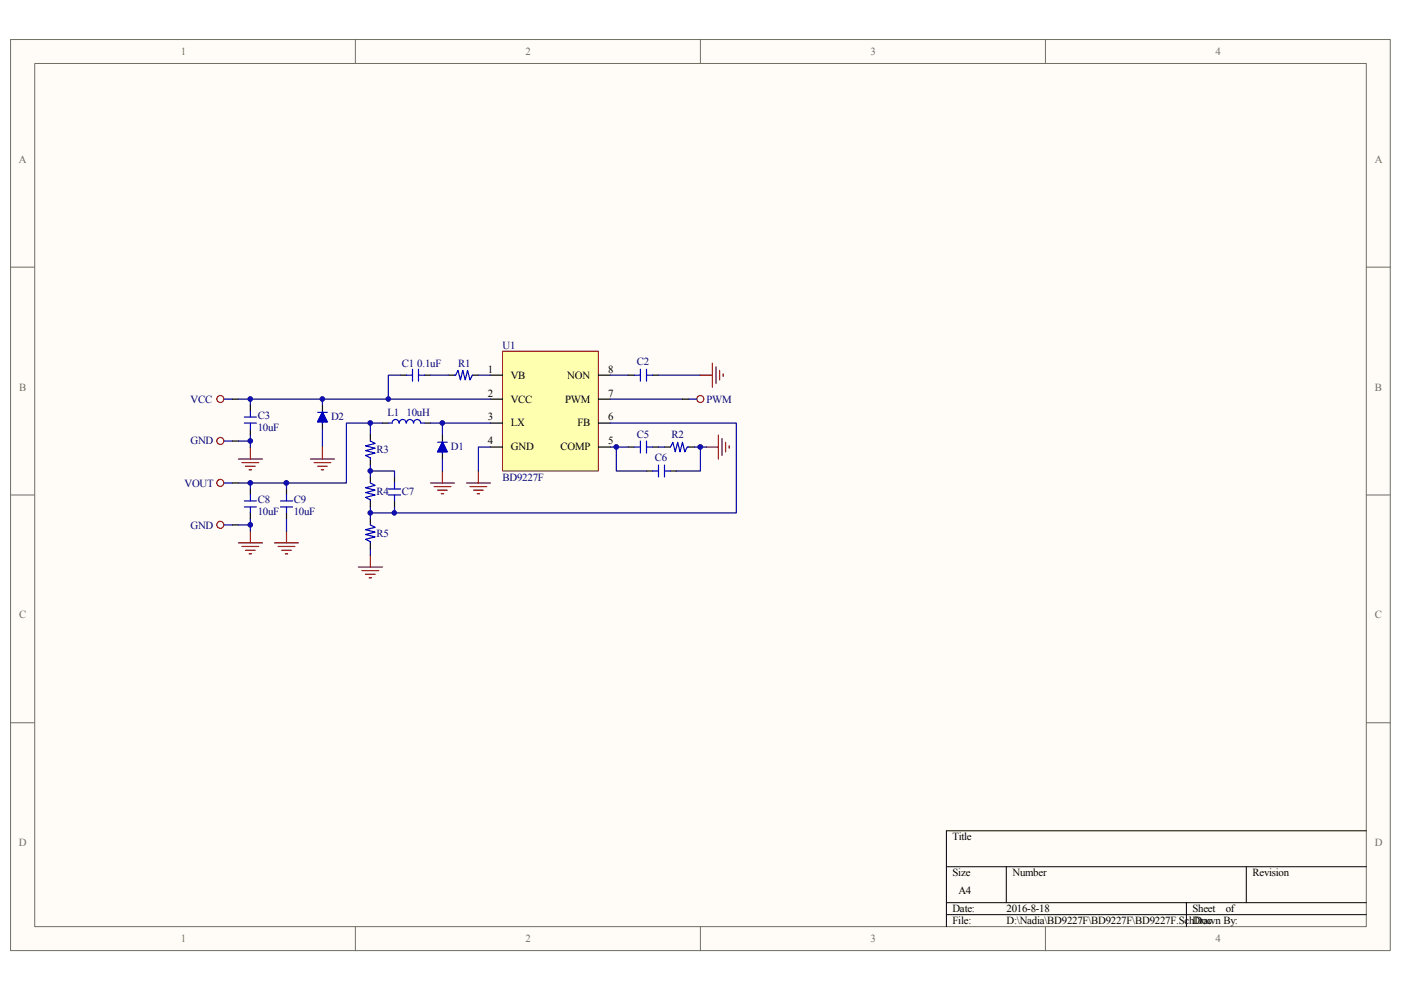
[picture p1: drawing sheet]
<svg xmlns="http://www.w3.org/2000/svg" width="297mm" height="210mm" viewBox="0 0 297 210" stroke-linecap="round" stroke-linejoin="round" font-family="sans-serif">
<path d="M2.3 8.4h292.5v193.1h-292.5z" fill="#fffcf8"/>
<path d="M2.2 8.4h292.6v193.1h-292.6z" fill="none" stroke="#706f64" stroke-width=".21"/>
<path d="M7.4 13.5h282.3v183h-282.3z" fill="#fffcf8"/>
<g fill="none" stroke="#706f64" stroke-width=".21">
<path d="M7.4 13.5h282.3v183h-282.3zM75.3 8.3v5.1M148.5 8.3v5.1M221.7 8.3v5.1M2.2 56.6h5.1M289.7 56.6h5.1M2.2 104.9h5.1M289.7 104.9h5.1M2.2 153.2h5.1M289.7 153.2h5.1M75.3 196.5v5.1M148.5 196.5v5.1"/>
<path d="M221.7 196.5v5.1"/>
</g>
<path d="M289.7 176.1h-89v20.4M200.7 183.8h89M200.7 191.4h89M200.7 193.9h89M213.4 183.8v7.6M251.5 191.4v5.1M264.2 183.8v7.6" fill="none" stroke="#000" stroke-width=".21"/>
<path d="M81.1 89.7h1.2M90 89.7h1.3M93.8 92.2v1.3M93.8 96.1v1.2" fill="none" stroke="#000" stroke-width=".25"/>
<g fill="none" stroke="#00f" stroke-width=".25">
<path d="M82.3 89.7h.8a.72 .72 0 0 1 .8-.8 .72 .72 0 0 1 .7 .8M84.7 89.7a.72 .72 0 0 1 .7-.8 .72 .72 0 0 1 .7 .8M86.2 89.7a.74 .74 0 0 1 .7-.8 .74 .74 0 0 1 .8 .8M87.7 89.7a.74 .74 0 0 1 .8-.8 .74 .74 0 0 1 .7 .8M89.2 89.7h.8M92.8 93.8h2M93 95.5h1.6M93 95.3h1.6M93.3 95h1M93.3 94.8h1M93.6 94.5h.5M93.6 94.3h.5"/>
<path d="M93.8 93.5v2.6v-.6M93.8 93.8l1 2h-2zM93.8 94l-.8 1.5h1.6l-.8-1.2M93.8 94.3l-1 1.5M93.8 94.3l.8 1.5"/>
</g>
<path d="M106.6 74.5h20.3v25.4h-20.3z" fill="#ffffb0"/>
<path d="M106.5 74.5h20.4v25.4h-20.4z" fill="none" stroke="#800000" stroke-width=".21"/>
<g fill="none" stroke="#000" stroke-width=".25">
<path d="M84.9 79.5h1.3M90 79.5h1.3M95.1 79.5h1.2M100.2 79.5h1.2M104 79.5h2.5M126.9 79.5h2.5M49.3 84.6h1.2M53.1 85.9v1.3M53.1 91v1.2M78.5 92.2v1.3M78.5 97.3v1.3M104 84.6h2.5"/>
<path d="M104 89.7h2.5M104 94.8h2.5M126.9 84.6h2.5M126.9 89.7h2.5M126.9 94.8h2.5M133.2 94.8h1.3M137.1 99.9h1.2M138.3 94.8h1.3M140.9 94.8h1.3M142.2 99.9h1.2M146 94.8h1.2M49.3 102.4h1.2"/>
<path d="M53.1 103.7v1.2M53.1 108.8v1.2M60.7 103.7v1.2M60.7 108.8v1.2M78.5 101.1v1.3M78.5 106.2v1.3M78.5 110v1.3M78.5 115.1v1.3M83.6 101.1v1.3M83.6 106.2v1.3"/>
</g>
<g fill="none" stroke="#00f" stroke-width=".25">
<path d="M86.2 79.5h1.3M87.5 78.3v2.5M88.7 78.3v2.5M88.7 79.5h1.3M96.3 79.5h.3l.5-1 .5 2.1 .5-2.1 .5 2.1 .5-2.1 .5 2.1 .6-1.1M51.8 89.7h2.6M51.8 88.4h2.6M53.1 87.2v1.2M53.1 89.7v1.3M78.5 93.5l1 .5-2 .5 2 .5-2 .5 2 .6-2 .5 1 .5v.2M134.5 94.8h1.3M135.8 93.5v2.6"/>
<path d="M137.1 94.8h1.2M137.1 93.5v2.6M138.3 99.9h1.3M139.6 98.6v2.5M140.9 98.6v2.5M140.9 99.9h1.3M142.2 94.8l.5-1 .5 2 .5-2 .5 2 .5-2 .5 2 .5-1h.3M51.8 107.5h2.6M51.8 106.2h2.6M53.1 104.9v1.3M53.1 107.5v1.3M59.5 107.5h2.5"/>
<path d="M59.5 106.2h2.5M60.7 104.9v1.3M60.7 107.5v1.3M78.5 102.4l1 .5-2 .5 2 .5-2 .5 2 .5-2 .6 1 .5v.2M78.5 111.3l1 .5-2 .5 2 .5-2 .5 2 .5-2 .5 1 .5v.3M82.3 104.9h2.6M82.3 103.7h2.6M83.6 102.4v1.3M83.6 104.9v1.3"/>
</g>
<g fill="none" stroke="#f00" stroke-width=".25">
<circle cx="46.7" cy="84.6" r=".74"/>
<circle cx="46.7" cy="102.4" r=".74"/>
</g>
<path d="M47.5 84.6h1.8M47.5 102.4h1.8" fill="none" stroke="#0000bf" stroke-width=".25"/>
<g fill="none" stroke="#000080" stroke-width=".25">
<path d="M84.9 79.5h-2.6v5.1h21.7M91.3 79.5h3.8M101.4 79.5h2.6M50.5 84.6h31.8M53.1 84.6v1.3M53.1 92.2v2.6M78.5 99.9h5.1v1.2M78.5 89.7v2.5M78.5 98.6v2.5M81.1 89.7h-7.7v12.7h-22.9M91.3 89.7h12.7M93.8 89.7v2.5"/>
<path d="M93.8 97.3v2.6M104 94.8h-2.6v5.1M129.4 89.7h26.7v19.1h-72.5M129.4 84.6h15.3M129.4 94.8h3.8M130.7 94.8v5.1h6.4M139.6 94.8h1.3M147.2 94.8h1.3v5.1h-5.1M148.5 94.8h1.3M53.1 102.4v1.3M53.1 110v2.6M60.7 102.4v1.3"/>
<path d="M60.7 110v2.6M78.5 107.5v2.5M78.5 116.4v1.3M83.6 107.5v1.3h-5.1"/>
</g>
<g fill="none" stroke="#800000" stroke-width=".25">
<path d="M50.5 97.3h5.2M51.3 98.1h3.6M52.1 98.8h2M52.8 99.6h.5M53.1 94.8v2.5M93.8 99.9v2.5M101.4 99.9v2.5M149.8 94.8h2.5M152.3 92.2v5.1M153.1 93v3.6M153.8 93.8v2M154.6 94.5v.5"/>
<path d="M50.5 115.1h5.2M51.3 115.9h3.6M52.1 116.7h2M52.8 117.4h.5M53.1 112.6v2.5M58.2 115.1h5.1M59 115.9h3.5M59.7 116.7h2.1M60.5 117.4h.5M60.7 112.6v2.5M78.5 117.7v2.5M91.3 102.4h5"/>
<path d="M92 103.2h3.6M92.8 103.9h2M93.6 104.7h.5M98.9 102.4h5.1M99.6 103.2h3.6M100.4 103.9h2M101.2 104.7h.5M76 120.2h5.1M76.7 121h3.6M77.5 121.7h2M78.3 122.5h.5"/>
</g>
<circle cx="148.5" cy="84.6" r=".74" fill="#fffcf8"/>
<g fill="none" stroke="#f00" stroke-width=".25">
<circle cx="46.7" cy="93.5" r=".74"/>
<circle cx="148.5" cy="84.6" r=".74"/>
<circle cx="46.7" cy="111.3" r=".74"/>
</g>
<path d="M47.5 93.5h1.8M146 84.6h1.7M47.5 111.3h1.8" fill="none" stroke="#0000bf" stroke-width=".25"/>
<path d="M133.2 79.5h1.3M138.3 79.5h1.3M49.3 93.5h1.2M68.4 85.9v1.3M68.4 89.7v1.3M144.7 84.6h1.3M49.3 111.3h1.2" fill="none" stroke="#000" stroke-width=".25"/>
<path d="M129.4 79.5h3.8M139.6 79.5h8.9M50.5 93.5h2.6M68.4 84.6v1.3M68.4 91v3.8M50.5 111.3h2.6" fill="none" stroke="#000080" stroke-width=".25"/>
<g fill="none" stroke="#00f" stroke-width=".25">
<path d="M134.5 79.5h1.3M135.8 78.3v2.5M137.1 78.3v2.5M137.1 79.5h1.2M67.3 87.4h2.1M67.6 89.2h1.5M67.6 88.9h1.5M67.9 88.7h1M67.9 88.4h1M68.1 88.2h.5M68.1 87.9h.5M68.4 87.2v2.5v-.5"/>
<path d="M68.4 87.4l1 2h-2.1zM68.4 87.7l-.8 1.5h1.5l-.7-1.3M68.4 87.9l-1.1 1.5M68.4 87.9l.7 1.5"/>
</g>
<path d="M148.5 79.5h2.5M151 77v5.1M151.8 77.8v3.5M152.6 78.5v2.1M153.3 79.3v.5M65.8 97.3h5.1M66.6 98.1h3.5M67.3 98.8h2.1M68.1 99.6h.5M68.4 94.8v2.5" fill="none" stroke="#800000" stroke-width=".25"/>
<circle cx="53.1" cy="111.3" r=".49" fill="#000080"/>
<circle cx="53.1" cy="111.3" r=".49" fill="none" stroke="#000080" stroke-width=".21"/>
<circle cx="53.1" cy="102.4" r=".49" fill="#000080"/>
<circle cx="53.1" cy="102.4" r=".49" fill="none" stroke="#000080" stroke-width=".21"/>
<circle cx="53.1" cy="93.5" r=".49" fill="#000080"/>
<circle cx="53.1" cy="93.5" r=".49" fill="none" stroke="#000080" stroke-width=".21"/>
<circle cx="53.1" cy="84.6" r=".48" fill="#000080"/>
<circle cx="53.1" cy="84.6" r=".48" fill="none" stroke="#000080" stroke-width=".21"/>
<circle cx="60.7" cy="102.4" r=".5" fill="#000080"/>
<circle cx="60.7" cy="102.4" r=".5" fill="none" stroke="#000080" stroke-width=".21"/>
<circle cx="68.3" cy="84.6" r=".49" fill="#000080"/>
<circle cx="68.3" cy="84.6" r=".49" fill="none" stroke="#000080" stroke-width=".21"/>
<circle cx="78.5" cy="108.7" r=".49" fill="#000080"/>
<circle cx="78.5" cy="108.7" r=".49" fill="none" stroke="#000080" stroke-width=".21"/>
<circle cx="78.5" cy="99.8" r=".49" fill="#000080"/>
<circle cx="78.5" cy="99.8" r=".49" fill="none" stroke="#000080" stroke-width=".21"/>
<circle cx="78.5" cy="89.7" r=".49" fill="#000080"/>
<circle cx="78.5" cy="89.7" r=".49" fill="none" stroke="#000080" stroke-width=".21"/>
<circle cx="82.3" cy="84.6" r=".48" fill="#000080"/>
<circle cx="82.3" cy="84.6" r=".48" fill="none" stroke="#000080" stroke-width=".21"/>
<circle cx="83.6" cy="108.7" r=".48" fill="#000080"/>
<circle cx="83.6" cy="108.7" r=".48" fill="none" stroke="#000080" stroke-width=".21"/>
<circle cx="93.8" cy="89.7" r=".49" fill="#000080"/>
<circle cx="93.8" cy="89.7" r=".49" fill="none" stroke="#000080" stroke-width=".21"/>
<circle cx="130.7" cy="94.8" r=".49" fill="#000080"/>
<circle cx="130.7" cy="94.8" r=".49" fill="none" stroke="#000080" stroke-width=".21"/>
<circle cx="148.5" cy="94.8" r=".49" fill="#000080"/>
<circle cx="148.5" cy="94.8" r=".49" fill="none" stroke="#000080" stroke-width=".21"/>
<g font-size="2.3" fill="#706f64">
<text x="38.3" y="11.6">1</text>
<text x="111.4" y="11.6">2</text>
<text x="184.6" y="11.6">3</text>
<text x="257.7" y="11.6">4</text>
<text x="4" y="34.5">A</text>
<text x="291.5" y="34.5">A</text>
<text x="4.1" y="82.8">B</text>
<text x="291.5" y="82.8">B</text>
<text x="4.1" y="131.1">C</text>
<text x="291.5" y="131.1">C</text>
<text x="4" y="179.4">D</text>
<text x="291.5" y="179.4">D</text>
<text x="38.3" y="199.8">1</text>
<text x="111.4" y="199.8">2</text>
<text x="184.6" y="199.8">3</text>
<text x="257.7" y="199.8">4</text>
</g>
<g font-size="2.3" fill="#000080">
<text x="85.2" y="77.7">C1 0.1uF</text>
<text x="97.2" y="77.7">R1</text>
<text x="106.5" y="73.9">U1</text>
<text x="135" y="77.5">C2</text>
<text x="40.4" y="85.3">VCC</text>
<text x="54.6" y="88.9">C3</text>
<text x="70.2" y="89.2">D2</text>
<text x="82.1" y="88.1">L1 10uH</text>
<text x="149.8" y="85.3">PWM</text>
<text x="40.4" y="94.2">GND</text>
<text x="54.6" y="91.4">10uF</text>
<text x="95.6" y="95.5">D1</text>
<text x="135" y="93">C5</text>
<text x="142.4" y="93">R2</text>
<text x="79.8" y="96">R3</text>
<text x="106.5" y="101.9">BD9227F</text>
<text x="138.8" y="97.8">C6</text>
<text x="39.1" y="103.2">VOUT</text>
<text x="54.6" y="106.7">C8</text>
<text x="62.3" y="106.7">C9</text>
<text x="79.8" y="104.9">R4</text>
<text x="85.2" y="104.9">C7</text>
<text x="40.4" y="112.1">GND</text>
<text x="54.6" y="109.3">10uF</text>
<text x="62.3" y="109.3">10uF</text>
<text x="79.8" y="113.8">R5</text>
</g>
<g font-size="2.3">
<text x="103.4" y="79">1</text>
<text x="108.3" y="80.3">VB</text>
<text x="120.3" y="80.3">NON</text>
<text x="128.9" y="79">8</text>
<text x="103.4" y="84.1">2</text>
<text x="103.4" y="89.2">3</text>
<text x="108.3" y="85.3">VCC</text>
<text x="119.8" y="85.3">PWM</text>
<text x="128.9" y="89.2">6</text>
<text x="128.9" y="84.1">7</text>
<text x="103.4" y="94.2">4</text>
<text x="108.3" y="90.4">LX</text>
<text x="108.3" y="95.5">GND</text>
<text x="118.9" y="95.5">COMP</text>
<text x="122.4" y="90.4">FB</text>
<text x="128.9" y="94.2">5</text>
<text x="201.9" y="178.1">Title</text>
<text x="201.9" y="185.8">Size</text>
<text x="214.7" y="185.8">Number</text>
<text x="265.6" y="185.8">Revision</text>
<text x="203.2" y="189.6">A4</text>
<text x="201.9" y="193.4">Date:</text>
<text x="201.9" y="196">File:</text>
<text x="213.4" y="193.4">2016-8-18</text>
<text x="213.4" y="196">D:\Nadia\BD9227F\BD9227F\BD9227F.SchDoc</text>
<text x="252.8" y="196">Drawn By:</text>
<text x="252.8" y="193.4">Sheet</text>
<text x="259.9" y="193.4">of</text>
</g>
</svg>
